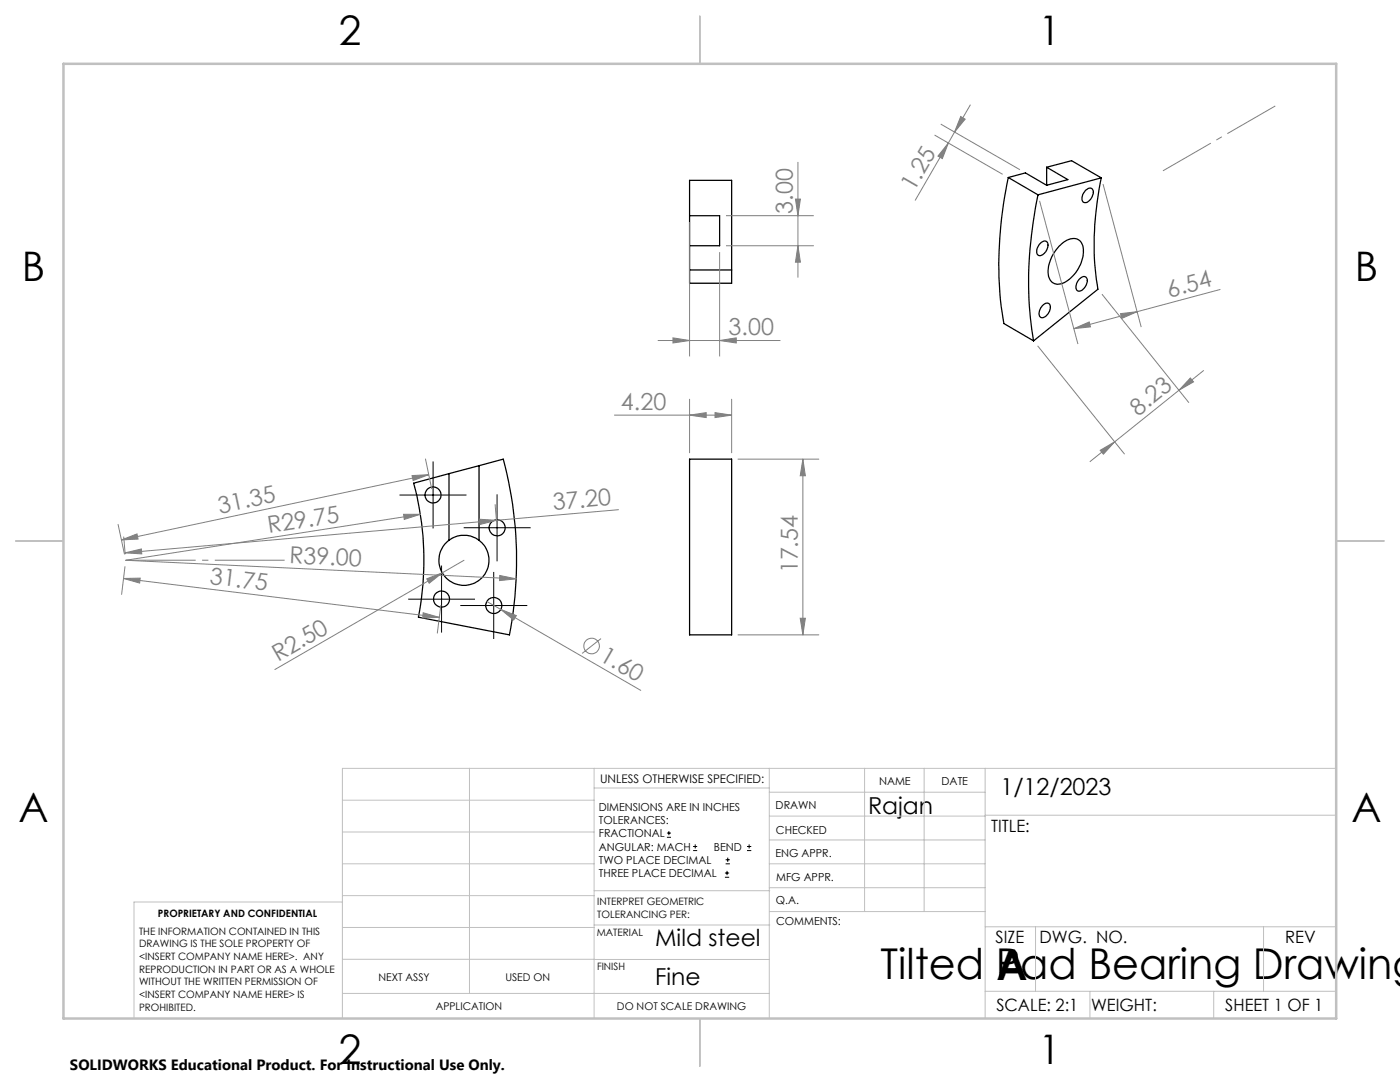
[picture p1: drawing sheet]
<svg xmlns="http://www.w3.org/2000/svg" width="279mm" height="216mm" viewBox="0 0 279 216" stroke-linecap="round" stroke-linejoin="round" font-family="sans-serif">
<g fill="none" stroke="#000" stroke-width=".25">
<path d="M201.2 35.4a77.2 77.2 0 0 0-.9 29.2l6 3.4M201.2 35.4l6 3.5M201.2 35.4l3.4-.9 4.3 2.5M207.2 38.9a77.1 77.1 0 0 0-.9 29.1M208.9 33.4l5-1.3 5.9 3.4M208.9 33.4l4.2 2.4-4.2 1.2M208.9 33.4v3.6M216.6 38.1a1 1 0 0 1 1.4-.4 2.04 2.04 0 0 1-1.5 2.7 .96 .96 0 0 1-.5-1.4zM219.8 35.5a58.8 58.8 0 0 0-.7 22.2l-12.8 10.3M219.8 35.5l-12.6 3.4M137.6 53.9v2.6h8.4v-2.6M137.6 43v6"/>
<path d="M137.6 43v-7h8.4v17.9M137.6 53.9h8.4M137.6 43h6v6h-6M137.6 49v4.9M207.4 48.8l.1-.2a.86 .86 0 0 1 .8-.5 .86 .86 0 0 1 .8 .5 2.11 2.11 0 0 1-1.7 2.4 1.32 1.32 0 0 1-.1-2zM211.3 49.2a3.6 3.6 0 0 1 3.8-1.4 2.85 2.85 0 0 1 1 3.3 7.2 7.2 0 0 1-4.5 5.6 2.03 2.03 0 0 1-2.4-2.4 8 8 0 0 1 2.1-5.1zM215.4 55.7a.94 .94 0 0 1 1.4-.3 2 2 0 0 1-1.7 2.7 1.58 1.58 0 0 1 .3-2.4zM208 61a.88 .88 0 0 1 .8-.5 .88 .88 0 0 1 .8 .5 2.12 2.12 0 0 1-1.7 2.4 1.17 1.17 0 0 1-.3-1.8zM89.6 94.5v13.3M95.6 92.9l4.8-1.3a78.3 78.3 0 0 1 1.3 35.1l-18.2-3.5a59 59 0 0 0-1-26.8l7.1-1.9M95.6 92.9v14.9M95.6 92.9l-6 1.6"/>
<path d="M137.6 91.6h8.4v35.1h-8.4zM89.6 107.8a5 5 0 0 0-.7 7.4 5 5 0 0 0 7.4 0 5 5 0 0 0-.7-7.4M89.6 107.8a5 5 0 0 1 6 0"/>
<circle cx="86.4" cy="98.8" r="1.6"/>
<circle cx="88.1" cy="119.5" r="1.6"/>
<circle cx="99.2" cy="105.3" r="1.61"/>
<circle cx="98.5" cy="120.8" r="1.6"/>
</g>
<g fill="none" stroke="#808080" stroke-width=".2">
<path d="M158.7 39.7h1l-.5 3.3zM159.2 32.3v23.1M186.5 27l13.6 7.8M187.7 24.8l15.9 9.1M189.3 28.5l-1.2 3.1-.9-.4zM189.3 28.5l-6.7 11.5M190.5 26.4l-1.2 2.1M191.7 23.2l.9 .6-2.1 2.6zM193.7 20.9l-3.2 5.5M220.1 36.7l7.7 28.6M137.6 44.3v26.8M143.6 50.3v20.8"/>
<path d="M144.9 49h17.5M144.9 43h17.5M159.2 49l.5 3.3h-1zM207.5 40.1l7.6 28.6M219.9 58.7l17.4 21.7M243.6 57.7l-29.3 7.9M131.3 67.9h24.5M134.3 67.4l3.3 .5-3.3 .5zM137.6 79.7v10.6M143.6 67.9l3.3-.5v1zM146 79.7v10.6M207.1 69l17.3 21.6"/>
<path d="M214.3 65.6l3.1-1.4 .2 1zM223.6 62.6l3.3-.4-3 1.3zM235.3 77.9l-17.8 14.2M237.6 75.4l.6 .8-2.9 1.7zM240.2 73.9l-4.9 4M82.2 94.9l3.3-.2-3.1 1.2zM84.9 91.6l1.2 5.9M85.5 94.7l-61.3 13M122.6 82.8h23.4M137.6 82.8l3.3-.5v1zM142.7 82.3l3.3 .5-3.3 .5zM147.3 91.6h16.1"/>
<path d="M160.2 91.6v35.1M160.2 91.6l.5 3.3h-1zM219.6 89.9l2.9-1.7-2.3 2.4zM23.6 104.6l1.2 6M24.2 107.7l3.1-1.2 .3 1.1zM24.7 115.4l63 7.8M24.7 115.4h3.3l-.1 .9zM24.7 107.1l.3 3.4M24.9 113.1l-.6 5.5M25 110.3l3.2-.8 .1 1zM80.5 102.6h3.4l-3.2 1zM83.9 102.6l-58.8 9.2 77.9 3.7"/>
<path d="M85.2 115.5l3.1-1.2-2.6 2.1zM88.3 114.3l-33.4 19.3M92.6 111.8l-4.3 2.5M95.7 103.6l3.4 .2-3.3 .8zM98.8 100.7l.3 3.4M99.1 103.8l-74.1 6.5M99.7 114.8l3.3 .7-3.3 .4zM123.4 101.7l-24.3 2.1M84.5 122.3l3.2 .9-3.4 .1zM88 120.8l-.7 5.5M97.2 120l2.7 1.6M99.9 121.6l3.1 1.2-.5 .9z"/>
<path d="M99.9 121.6l28 16.2M119.9 127.4l-3.7 3M147.3 126.7h16.1M159.7 123.4h1l-.5 3.3z"/>
<circle cx="118.1" cy="128.9" r="1.55"/>
</g>
<g fill="none" stroke="#000" stroke-width=".2">
<path d="M79.7 98.8h13.4M86.4 92.1v13.3M99.2 98.6v13.4M81.5 119.6h13.3M88.1 112.9v13.3M92.5 105.3h13.4M98.5 114.1v13.4M91.9 120.8h13.3M133.1 167.1h.8M133.1 166.2h.8M133.5 165.8v.9M138.3 169.7h.8"/>
<path d="M138.3 168.9h.8M138.7 168.5v.8M144.7 175h.8M144.7 174.2h.8M144.8 172.4h.9M144.8 171.6h.9M145.1 173.8v.8M145.2 171.1v.9M149.1 169.7h.8M149.1 168.9h.8M149.5 168.5v.8"/>
</g>
<path d="M25.1 111.8h31.7" fill="none" stroke="#808080" stroke-width=".2" stroke-dasharray="15.2 1.3 1.3 1.3" stroke-dashoffset="1.3" stroke-linecap="butt"/>
<path d="M254.5 21.1l-22.4 13" fill="none" stroke="#808080" stroke-width=".2" stroke-dasharray="15.2 1.3 1.3 1.3" stroke-dashoffset="4.2" stroke-linecap="butt"/>
<g fill="none" stroke="#c0c0c0" stroke-width=".2">
<path d="M68.3 159.7h50.3M93.7 153.3v44.9M118.6 153.3v49.9M118.6 157.2h34.9M153.5 153.3v49.9M153.5 158.1h43.1M172.5 153.3v28.6M184.4 153.3v28.6M196.6 153.3v49.9M266.7 153.3h-198.4v49.9M68.3 178.7h50.3M68.3 172.4h50.3"/>
<path d="M68.3 166h50.3M68.3 180h-41.6v23.2M118.6 177.7h35M153.5 167.6h43.1M153.5 162.8h43.1M153.5 172.4h43.1M153.5 177.1h43.1M196.6 162.7h70.1M68.3 198.2h85.2M68.3 191.4l85.2 .1M68.3 185.1h50.3M118.6 184.6h35"/>
<path d="M153.6 181.9h43M196.6 197.8h70.1M196.6 184.9h70.1M206.7 184.9v12.9M217.5 197.8v5.4M242.2 197.8v5.4M252.2 184.9v12.9"/>
</g>
<path d="M139.7 3.2v9.5M3.1 107.9h9.6M266.7 107.9h9.5M139.7 203.2v9.6" fill="none" stroke="#c0c0c0" stroke-width=".25"/>
<path d="M12.7 12.7h254v190.5h-254z" fill="none" stroke="#c0c0c0" stroke-width=".5"/>
<g fill="#808080">
<path d="M80.5 102.6h3.4l-3.2 1z"/>
<path d="M85.2 115.5l3.1-1.2-2.6 2.1z"/>
<path d="M99.9 121.6l3.1 1.2-.5 .9z"/>
<path d="M99.7 114.8l3.3 .7-3.3 .4z"/>
<path d="M84.5 122.3l3.2 .9-3.4 .1zM24.7 115.4h3.3l-.1 .9z"/>
<path d="M142.7 82.3l3.3 .5-3.3 .5zM137.6 82.8l3.3-.5v1z"/>
<path d="M25 110.3l3.2-.8 .1 1zM95.7 103.6l3.4 .2-3.3 .8z"/>
<path d="M82.2 94.9l3.3-.2-3.1 1.2zM24.2 107.7l3.1-1.2 .3 1.1z"/>
<path d="M160.2 91.6l.5 3.3h-1zM159.7 123.4h1l-.5 3.3z"/>
<path d="M143.6 67.9l3.3-.5v1zM134.3 67.4l3.3 .5-3.3 .5z"/>
<path d="M223.6 62.6l3.3-.4-3 1.3zM214.3 65.6l3.1-1.4 .2 1z"/>
<path d="M219.6 89.9l2.9-1.7-2.3 2.4zM237.6 75.4l.6 .8-2.9 1.7z"/>
<path d="M191.7 23.2l.9 .6-2.1 2.6zM189.3 28.5l-1.2 3.1-.9-.4z"/>
<path d="M159.2 49l.5 3.3h-1zM158.7 39.7h1l-.5 3.3z"/>
</g>
<g font-size="8.5">
<text x="175.7" y="195.4">Tilted Pad Bearing Drawing</text>
<text x="198.9" y="195.5">A</text>
</g>
<g font-size="8.1">
<text x="67.6" y="8.9">2</text>
<text x="207.3" y="8.9">1</text>
<text x="4.4" y="56.1">B</text>
<text x="270.4" y="56.1">B</text>
<text x="3.7" y="164.1">A</text>
<text x="269.7" y="164.1">A</text>
<text x="67.6" y="212.4">2</text>
<text x="207.3" y="212.4">1</text>
</g>
<g font-size="4.7" fill="#808080">
<text x="182.4" y="38.4" transform="rotate(-60 182.4 38.4)">1.25</text>
<text x="158.2" y="42.6" transform="rotate(-90 158.2 42.6)">3.00</text>
<text x="233.3" y="59.4" transform="rotate(-15 233.3 59.4)">6.54</text>
<text x="145.4" y="66.9">3.00</text>
<text x="123.9" y="81.8">4.20</text>
<text x="227.1" y="83.1" transform="rotate(-39 227.1 83.1)">8.23</text>
<text x="110.5" y="101.8" transform="rotate(-5 110.5 101.8)">37.20</text>
<text x="43.8" y="102.5" transform="rotate(-12 43.8 102.5)">31.35</text>
<text x="53.6" y="106.3" transform="rotate(-9 53.6 106.3)">R29.75</text>
<text x="57.7" y="112.3" transform="rotate(3 57.7 112.3)">R39.00</text>
<text x="41.8" y="116.5" transform="rotate(7 41.8 116.5)">31.75</text>
<text x="159.2" y="114.4" transform="rotate(-90 159.2 114.4)">17.54</text>
<text x="119.5" y="131.7" transform="rotate(30 119.5 131.7)">1.60</text>
<text x="55.5" y="132.1" transform="rotate(-30 55.5 132.1)">R2.50</text>
</g>
<g font-size="4.7">
<text x="199.6" y="158.5">1/12/2023</text>
<text x="173.2" y="162.5">Rajan</text>
<text x="130.8" y="188.7">Mild steel</text>
<text x="130.8" y="196.6">Fine</text>
</g>
<g font-size="3.4">
<text x="197.8" y="166">TITLE:</text>
<text x="198.7" y="188.1">SIZE</text>
<text x="207.5" y="188.1">DWG. NO.</text>
<text x="256.5" y="188.2">REV</text>
<text x="198.8" y="201.7">SCALE: 2:1</text>
<text x="217.7" y="201.8">WEIGHT:</text>
<text x="244.5" y="201.7">SHEET 1 OF 1</text>
</g>
<text font-size="3" x="14" y="213.5">SOLIDWORKS Educational Product. For Instructional Use Only.</text>
<text font-size="2.4" x="119.8" y="156.2">UNLESS OTHERWISE SPECIFIED:</text>
<g font-size="2.2">
<text x="119.5" y="161.8">DIMENSIONS ARE IN INCHES</text>
<text x="154.8" y="161.4">DRAWN</text>
<text x="175.4" y="156.6">NAME</text>
<text x="187.9" y="156.7">DATE</text>
<text x="119.5" y="164.4">TOLERANCES:</text>
<text x="119.5" y="167.1">FRACTIONAL</text>
<text x="154.9" y="166.3">CHECKED</text>
<text x="119.5" y="169.7">ANGULAR: MACH</text>
<text x="119.5" y="172.4">TWO PLACE DECIMAL</text>
<text x="142.5" y="169.7">BEND</text>
<text x="154.8" y="171">ENG APPR.</text>
<text x="119.5" y="175">THREE PLACE DECIMAL</text>
<text x="154.9" y="175.7">MFG APPR.</text>
<text x="154.9" y="180.4">Q.A.</text>
<text x="154.9" y="184.6">COMMENTS:</text>
</g>
<g font-size="2.1">
<text x="75.5" y="195.7">NEXT ASSY</text>
<text x="100.9" y="195.7">USED ON</text>
<text x="86.9" y="201.5">APPLICATION</text>
<text x="123.1" y="201.6">DO NOT SCALE DRAWING</text>
</g>
<g font-size="2">
<text x="31.5" y="182.9">PROPRIETARY AND CONFIDENTIAL</text>
<text x="119.2" y="180.6">INTERPRET GEOMETRIC</text>
<text x="119.2" y="183.1">TOLERANCING PER:</text>
<text x="27.8" y="186.5">THE INFORMATION CONTAINED IN THIS</text>
<text x="27.8" y="189">DRAWING IS THE SOLE PROPERTY OF</text>
<text x="27.8" y="191.6">&lt;INSERT COMPANY NAME HERE&gt;. ANY</text>
<text x="119.1" y="186.7">MATERIAL</text>
<text x="27.8" y="194.1">REPRODUCTION IN PART OR AS A WHOLE</text>
<text x="27.8" y="196.6">WITHOUT THE WRITTEN PERMISSION OF</text>
<text x="119.1" y="193.5">FINISH</text>
<text x="27.8" y="199.1">&lt;INSERT COMPANY NAME HERE&gt; IS</text>
<text x="27.8" y="201.7">PROHIBITED.</text>
</g>
</svg>
